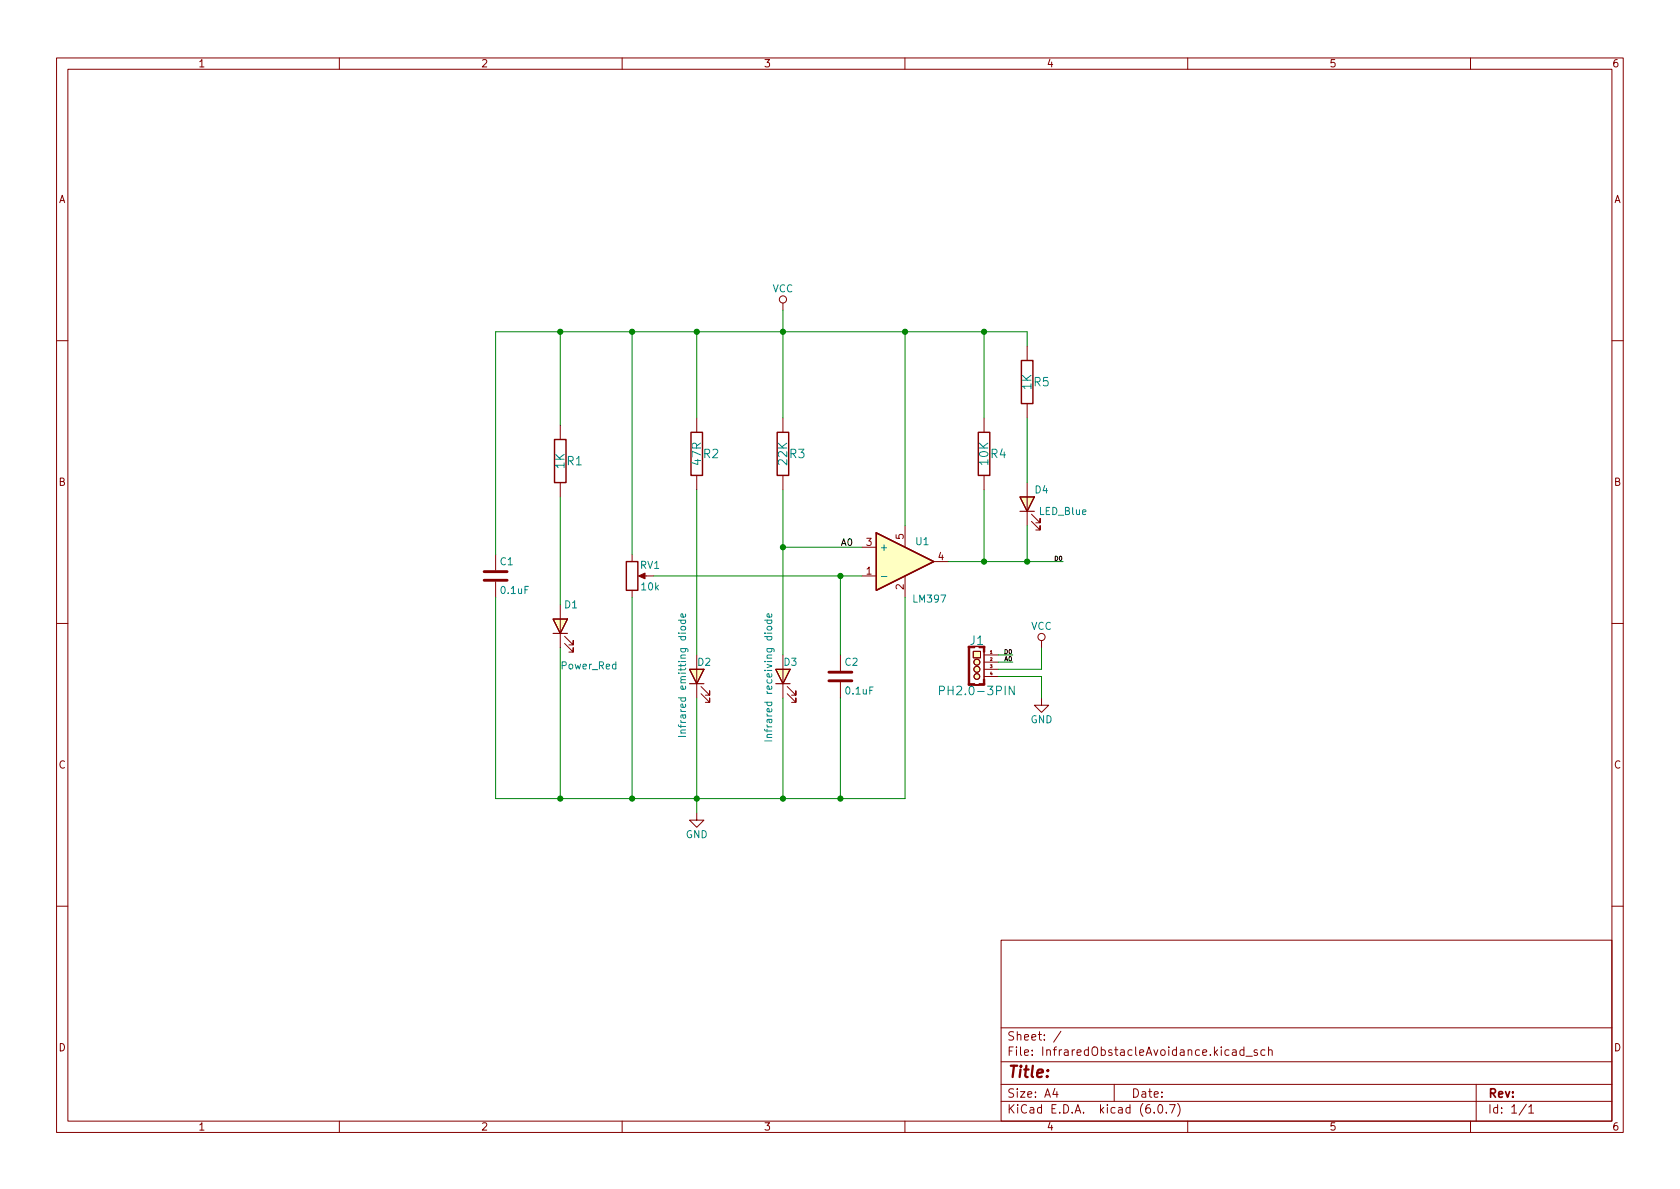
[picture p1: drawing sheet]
<svg xmlns="http://www.w3.org/2000/svg" width="297mm" height="210mm" viewBox="0 0 297 210" stroke-linecap="round" stroke-linejoin="round" font-family="sans-serif">
<g fill="none" stroke="#840000" stroke-width=".18">
<path d="M10 10.2h277v190.1h-277zM12 12.2h273v186.1h-273zM60 10.2v2M110 10.2v2M160 10.2v2M210 10.2v2M260 10.2v2M138.4 53.6v1.3M10 60.2h2M99.1 75.2v2.5M123.2 73.9v2.5M138.4 73.9v2.5"/>
<path d="M174 73.9v2.5M181.6 61.2v2.5M181.6 71.4v2.5M285 60.2h2M87.6 98v2.8M99.1 85.3v2.6M111.8 98v1.3M123.2 84.1v2.5M138.4 84.1v2.5M152.4 96.8h2.5M160 93v3.8M165.1 99.3h2.5"/>
<path d="M174 84.1v2.5M181.6 85.3v7.7M182.4 92.2l1.5 1.5v-.7v.7h-.8M182.4 90.9l1.5 1.6v-.8v.8h-.8M10 110.2h2M87.6 102.9v2.8M99.1 106.9v7.6M99.8 113.8l1.5 1.5v-.8v.8h-.7M99.8 112.5l1.5 1.5v-.7v.7h-.7M111.8 104.4v1.3M113.3 101.8h2.3M123.2 115.8v7.6"/>
<path d="M138.4 115.8v7.6M148.6 115.8v2.8M152.4 101.8h2.5M160 101.8v3.9M171.3 114.3h2.7v6.9h-2.7zM172.1 115.2h1.3v1.1h-1.3zM174 115.3v4.8M174 115.8h2.5M174 117.1h2.5M174 118.4h2.5M174 119.6h2.5M184.1 113.3v1.2"/>
<path d="M285 110.2h2M124 122.7l1.5 1.5v-.8v.8h-.8M124 121.4l1.5 1.5v-.7v.7h-.8M139.2 122.7l1.5 1.5v-.8v.8h-.7M139.2 121.4l1.5 1.5v-.7v.7h-.7M148.6 120.6v2.8M184.1 123.4v1.3h1.3l-1.3 1.3-1.2-1.3h1.2M123.2 143.8v1.2h1.3l-1.3 1.3-1.3-1.3h1.3M10 160.2h2M177 166.3h108v32h-108zM285 160.2h2M60 198.3v2"/>
<path d="M110 198.3v2M160 198.3v2M177 194.8h108M177 191.8h108M177 187.8h108M177 181.8h108M186.5 192.5l-.4 1h1M186.9 193v1M187.6 182.4l-1.3 1.9M197 191.8v3M204.1 196.7v.1M204.9 195.4l.2-.1a.81 .81 0 0 1 .6 .7 .81 .81 0 0 1-.3 .8h-.2a.81 .81 0 0 1-.6-.6 .81 .81 0 0 1 .3-.8z"/>
<path d="M206.2 196.7v.1M206.8 195.3h1l-.7 1.5M208.2 195.1a1.72 1.72 0 0 1 0 2.3M210 198.3v2M217.9 185.7h.6l.1 .9M218.6 186l-.5 .1a.29 .29 0 0 0-.2 .2 .29 .29 0 0 0 .2 .3h.5M219.9 185.7l-.4-.1-.3 .3v.4l.2 .3h.5M219.9 185.1v1.5M220.3 186.8h1.1M222.3 185.7l-.4-.1-.2 .2 .1 .3 .5 .1v.4h-.6M223.6 185.7l-.4-.1-.3 .3v.4l.2 .3h.5M224.3 185.8l.2-.2 .4 .1v.9"/>
<path d="M224.3 185.1v1.5M260 198.3v2M261 191.8v6.5M269.9 195.3l-1.3 1.9M270.3 195.8l.4-.5v1.5M270.3 196.8h.9"/>
<circle cx="138.4" cy="53" r=".63"/>
<circle cx="172.7" cy="118.4" r=".53"/>
<circle cx="172.7" cy="117.1" r=".53"/>
<circle cx="172.7" cy="119.6" r=".51"/>
<circle cx="184.1" cy="112.6" r=".63"/>
</g>
<path d="M98 77.7h2.1v7.6h-2.1zM122.2 76.4h2v7.7h-2zM137.4 76.4h2v7.7h-2zM173 76.4h2v7.7h-2zM180.6 63.7h2v7.7h-2zM110.7 99.3h2.1v5.1h-2.1zM154.9 94.2l10.2 5.1-10.2 5.1z" fill="none" stroke="#840000" stroke-width=".25"/>
<path d="M85.6 102.6h4.1M85.6 101.1h4.1M146.6 118.9h4M146.6 120.4h4" fill="none" stroke="#840000" stroke-width=".51"/>
<g fill="#ffffc2" stroke="#ffffc2" stroke-width=".18">
<path d="M172.1 115.2h1.3v1.1h-1.3z"/>
<path d="M154.9 94.2l10.2 5.1-10.2 5.1z"/>
<path d="M180.3 87.9h2.6l-1.3 2.5z"/>
<path d="M137.2 118.4h2.5l-1.3 2.5z"/>
<path d="M97.8 109.5h2.5l-1.2 2.5z"/>
<path d="M121.9 118.4h2.6l-1.3 2.5z"/>
<circle cx="172.7" cy="119.6" r=".51"/>
<circle cx="172.7" cy="118.4" r=".53"/>
<circle cx="172.7" cy="117.1" r=".53"/>
</g>
<g fill="#840000" stroke="#840000" stroke-width=".18">
<path d="M171.2 114.3h.2v6.9h-.2z"/>
<path d="M173.1 114.3h1v.2h-1z"/>
<path d="M173.9 120.1h.2v.9h-.2z"/>
<path d="M173.9 114.3h.2v1h-.2z"/>
<path d="M112.9 101.8l1.1-.5v1.1z"/>
</g>
<g fill="none" stroke="#008484" stroke-width=".18">
<path d="M120 109.7h1.2M120.4 109.7v.3l.2 .3 .6-.1v-.5M120.5 110.8h.6l.1 .2v.3l-.2 .1h-.5l-.1-.2zM121.2 108.6v.3l-.2 .2h-.6v-.5l.3-.1 .1 .6M135.2 109.7h1.3M135.7 109.7l-.1 .3 .3 .3 .5-.1v-.5M135.7 110.8h.6l.2 .2-.1 .3-.2 .1h-.5l-.1-.2zM136.4 108.6l.1 .3-.2 .2h-.6v-.5l.2-.1 .1 .6M155.8 101.9h1M120 130.2h1.2M120.4 129.6h.8M121.2 129.1h-.8v.3l.1 .2"/>
<path d="M135.2 131h1.3M135.6 130.4h.9M136.5 129.9h-.8l-.1 .3 .1 .2M166.1 122.1h.7l.2-.3-.1-.3-.2-.2h-.6v1.6M179.3 121.3v1.6l-.8-1.6v1.6"/>
</g>
<path d="M180.3 87.9h2.6l-1.3 2.5zM180.3 90.4h2.6M97.8 109.5h2.5l-1.2 2.5zM97.8 112h2.5M121.9 118.4h2.6l-1.3 2.5zM137.2 118.4h2.5l-1.3 2.5zM121.9 120.9h2.6M137.2 120.9h2.5" fill="none" stroke="#840000" stroke-width=".2"/>
<g fill="none" stroke="#008400" stroke-width=".18">
<path d="M99.1 58.7v16.5M111.8 58.7v39.3M123.2 58.7v15.2M138.4 54.9v19M160 58.7v34.3M174 58.7v15.2M181.6 61.2v-2.5h-94v39.3M181.6 73.9v11.4M99.1 87.9v19M123.2 86.6v29.2M138.4 86.6v29.2M138.4 96.8h14"/>
<path d="M167.6 99.3h20.4M174 86.6v12.7M181.6 93v6.3M87.6 105.7v35.5h72.4v-35.5M99.1 114.5v26.7M111.8 105.7v35.5M115.6 101.8h36.8M148.6 101.8v14M176.5 119.6h7.6v3.8M176.5 117.1h2.6M176.5 115.8h2.6M184.1 114.5v3.9h-7.6"/>
<path d="M123.2 123.4v20.4M138.4 123.4v17.8M148.6 123.4v17.8"/>
</g>
<g fill="#008400" stroke="#008400" stroke-width=".18">
<circle cx="138.4" cy="58.7" r=".46"/>
<circle cx="160" cy="58.7" r=".46"/>
<circle cx="174" cy="58.7" r=".46"/>
<circle cx="174" cy="99.3" r=".46"/>
<circle cx="148.6" cy="101.8" r=".46"/>
<circle cx="181.6" cy="99.3" r=".46"/>
<circle cx="148.6" cy="141.2" r=".46"/>
<circle cx="123.2" cy="58.7" r=".46"/>
<circle cx="111.8" cy="58.7" r=".46"/>
<circle cx="99.1" cy="58.7" r=".46"/>
<circle cx="138.4" cy="96.8" r=".46"/>
<circle cx="123.2" cy="141.2" r=".46"/>
<circle cx="111.8" cy="141.2" r=".46"/>
<circle cx="99.1" cy="141.2" r=".46"/>
<circle cx="138.4" cy="141.2" r=".46"/>
</g>
<text font-size="2.8" fill="#840000" x="178" y="190.6">Title:</text>
<g font-size="2.1" fill="#008484">
<text x="182.4" y="68.9" transform="rotate(-90 182.4 68.9)">1K</text>
<text x="182.8" y="68.3">R5</text>
<text x="99.8" y="82.9" transform="rotate(-90 99.8 82.9)">1K</text>
<text x="100.3" y="82.3">R1</text>
<text x="123.9" y="82.2" transform="rotate(-90 123.9 82.2)">47R</text>
<text x="124.4" y="81">R2</text>
<text x="139.2" y="82.2" transform="rotate(-90 139.2 82.2)">22K</text>
<text x="139.6" y="81">R3</text>
<text x="174.7" y="82.2" transform="rotate(-90 174.7 82.2)">10K</text>
<text x="175.2" y="81">R4</text>
<text x="171.5" y="114">J1</text>
<text x="167.1" y="122.9">PH2.0-3PIN</text>
</g>
<g font-size="2.1" fill="#840000">
<text x="178" y="184">Sheet: /</text>
<text x="178" y="186.7">File: InfraredObstacleAvoidance.kicad_sch</text>
<text x="178" y="196.9">KiCad E.D.A. kicad (6.0.7)</text>
<text x="178" y="194.1">Size: A4</text>
<text x="200" y="194.1">Date:</text>
<text x="263" y="194.1">Rev:</text>
<text x="263" y="196.9">Id: 1/1</text>
</g>
<g font-size="1.8" fill="#840000">
<text x="35" y="11.9">1</text>
<text x="85" y="11.9">2</text>
<text x="135" y="11.9">3</text>
<text x="185" y="11.9">4</text>
<text x="235" y="11.9">5</text>
<text x="285" y="11.9">6</text>
<text x="10.3" y="35.9">A</text>
<text x="285.3" y="35.9">A</text>
<text x="10.3" y="85.9">B</text>
<text x="285.3" y="85.9">B</text>
<text x="159.8" y="95.4" transform="rotate(-90 159.8 95.4)">5</text>
<text x="153.2" y="101.6">1</text>
<text x="153.2" y="96.5">3</text>
<text x="165.9" y="99.1">4</text>
<text x="159.8" y="104.2" transform="rotate(-90 159.8 104.2)">2</text>
<text x="10.3" y="135.9">C</text>
<text x="285.3" y="135.9">C</text>
<text x="10.3" y="185.9">D</text>
<text x="285.3" y="185.9">D</text>
<text x="35" y="199.9">1</text>
<text x="85" y="199.9">2</text>
<text x="135" y="199.9">3</text>
<text x="185" y="199.9">4</text>
<text x="235" y="199.9">5</text>
<text x="285" y="199.9">6</text>
</g>
<g font-size="1.8" fill="#008484">
<text x="136.6" y="51.7">VCC</text>
<text x="183" y="87.2">D4</text>
<text x="183.8" y="91.1">LED_Blue</text>
<text x="88.5" y="99.9">C1</text>
<text x="113.2" y="100.6">RV1</text>
<text x="155.4" y="97.4">+</text>
<text x="161.9" y="96.4">U1</text>
<text x="88.7" y="105">0.1uF</text>
<text x="99.8" y="107.6">D1</text>
<text x="113.5" y="104.4">10k</text>
<text x="161.6" y="106.5">LM397</text>
<text x="182.3" y="111.4">VCC</text>
<text x="99.3" y="118.4">Power_Red</text>
<text x="123.4" y="117.7">D2</text>
<text x="138.6" y="117.7">D3</text>
<text x="149.4" y="117.7">C2</text>
<text x="149.6" y="122.8">0.1uF</text>
<text x="121.3" y="129" transform="rotate(-90 121.3 129)">Infrared emitting diode</text>
<text x="136.5" y="129.8" transform="rotate(-90 136.5 129.8)">Infrared receiving diode</text>
<text x="182.2" y="127.9">GND</text>
<text x="121.2" y="148.2">GND</text>
</g>
<text font-size="1.7" x="148.6" y="96.5">A0</text>
<g font-size="1.1">
<text x="186.6" y="99.2">D0</text>
<text x="177.7" y="116.9">A0</text>
<text x="177.7" y="115.7">D0</text>
</g>
<g font-size=".7" fill="#840000">
<text x="175.1" y="115.6">1</text>
<text x="175.1" y="116.8">2</text>
<text x="175.1" y="118.1">3</text>
<text x="175.1" y="119.4">4</text>
</g>
</svg>
